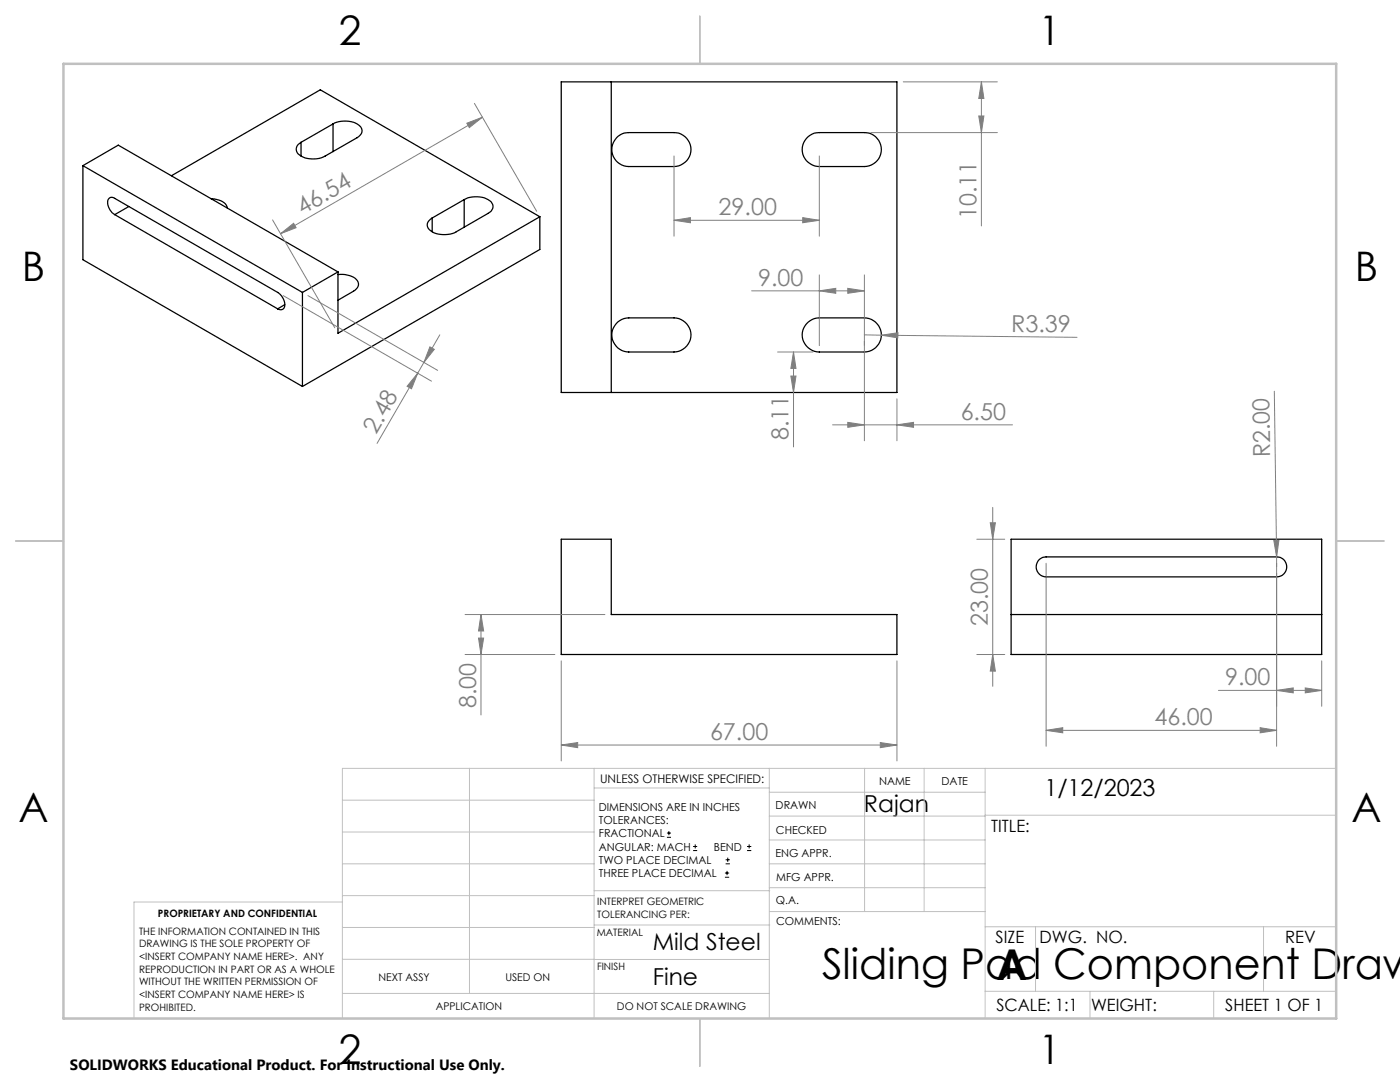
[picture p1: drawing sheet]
<svg xmlns="http://www.w3.org/2000/svg" width="279mm" height="216mm" viewBox="0 0 279 216" stroke-linecap="round" stroke-linejoin="round" font-family="sans-serif">
<g fill="none" stroke="#000" stroke-width=".25">
<path d="M112 16.3h67v62h-67zM122 16.3v62M16.5 33.1v18.7l43.9 25.3M16.5 33.1l43.9 25.2M16.5 33.1l7.1-4.1 43.9 25.3M34.2 35.1l29.7-17.2 43.8 25.4M42.1 39.7a3.4 3.4 0 0 1 3.2 1.5l.1 .3M60.1 28.4v2.8M66.5 24.7a4.8 4.8 0 0 1 5.5 .7 1.43 1.43 0 0 1-.7 2.1l-6.4 3.7a4.8 4.8 0 0 1-5.6-.8 1.46 1.46 0 0 1 .8-2M66.5 24.7l-6.4 3.7M66.5 24.7v5.6M92.6 39.8a4.7 4.7 0 0 1 5.6 .7 1.4 1.4 0 0 1-.8 2.1l-6.3 3.6a5.1 5.1 0 0 1-5.4-.4 1.39 1.39 0 0 1 .6-2.3"/>
<path d="M92.6 39.8l-6.3 3.7M92.6 39.8v5.6M123.3 27.3a3.2 3.2 0 0 1 2.2-.8h9a3.4 3.4 0 0 1 3.4 3.3 3.4 3.4 0 0 1-3.4 3.4h-9a3.4 3.4 0 0 1-3.2-2.2 3.4 3.4 0 0 1 1-3.7zM160.9 27.6l.4-.3a3.2 3.2 0 0 1 2.2-.8h9a3.4 3.4 0 0 1 3.4 3.3 3.4 3.4 0 0 1-3.4 3.4h-9a3.4 3.4 0 0 1-3.1-1.9 3.4 3.4 0 0 1 .5-3.7zM22.9 42.8a2.81 2.81 0 0 1-1.3-3l.6-.4h.4l32.8 18.9a2.55 2.55 0 0 1 1.2 3.3l-.4 .2-.8-.2M22.9 42.8l32.5 18.8M25.7 41.2l-2.8 1.6M60.4 58.3v18.8M67.5 54.8a4.3 4.3 0 0 1 3.8 1.2 1.45 1.45 0 0 1-.7 2.1l-3.1 1.8M67.5 54.3l-7.1 4M86.3 43.5v2.7M107.7 43.3v6.5l-47.3 27.3"/>
<path d="M107.7 43.3l-40.2 23.2v-12.2M56.8 60.8l-1.4 .8M123.3 64.3l1.2-.7 1-.2h9a3.4 3.4 0 0 1 3.4 3.4 3.4 3.4 0 0 1-3.4 3.4h-9a3.4 3.4 0 0 1-3.2-2.2 3.4 3.4 0 0 1 1-3.7zM160.9 64.6l.8-.6a3 3 0 0 1 1.8-.6h9a3.4 3.4 0 0 1 3.4 3.4 3.4 3.4 0 0 1-3.4 3.4h-9a3.4 3.4 0 0 1-3.1-1.9 3.4 3.4 0 0 1 .5-3.7zM112 107.6h10v15h57v8h-67zM201.8 107.6h62v23h-62zM207.4 111.6l.7-.4 .7-.1h46a1.99 1.99 0 0 1 2 2 1.99 1.99 0 0 1-2 2h-46a2.01 2.01 0 0 1-1.9-1.3 2.01 2.01 0 0 1 .5-2.2zM201.8 122.6h62"/>
</g>
<g fill="none" stroke="#000" stroke-width=".2">
<path d="M133.1 167.1h.8M133.1 166.2h.8M133.5 165.8v.9M138.3 169.7h.8M138.3 168.9h.8M138.7 168.5v.8M144.7 175h.8M144.7 174.2h.8M144.8 172.4h.9M144.8 171.6h.9M145.1 173.8v.8M145.2 171.1v.9"/>
<path d="M149.1 169.7h.8M149.1 168.9h.8M149.5 168.5v.8"/>
</g>
<g fill="none" stroke="#808080" stroke-width=".2">
<path d="M180.3 16.3h18.7M195.9 16.3v28.8M195.9 16.3l.5 3.3h-1.1zM93.2 24.6l3.1-1.2-2.6 2.1zM94.7 20.6l12.4 21.6M96.3 23.4l-40.3 23.2M134.5 31.1v16M163.5 31.1v16M173.8 26.5h25.2M195.3 23.1h1.1l-.5 3.4zM54.4 43.9l12.4 21.5M56 46.6l2.6-2 .5 .8z"/>
<path d="M56.5 59l29.6 17.1M61.5 59l25.8 14.9M134.5 44l3.3-.6v1zM134.5 44h29M150 58h22.5M160.2 43.4l3.3 .6-3.3 .4zM163.5 58l3.3-.5v1zM163.5 54.9v14.1M169.2 57.5l3.3 .5-3.3 .5zM172.5 54.9v33M83.4 74.5l-8.2 14M83.4 74.5l-1.3 3.1-.9-.5z"/>
<path d="M84.6 72.3l-1.2 2.2M85.8 69.2l.9 .5-2.1 2.6zM87.8 66.8l-3.2 5.5M155.2 70.2h7M157.8 75h1.1l-.5 3.3zM158.4 70.2l.5 3.3h-1.1zM158.4 70.2v19M172.5 66.8l3.4 .1M175.9 66.9l3.3-.5v1zM175.9 66.9l39 .4M179 79.6v8.3M254.3 78.1l.5 33"/>
<path d="M166.2 84.8h35.9M169.2 84.3l3.3 .5-3.3 .5zM179 84.8l3.3-.5v1zM194.9 107.6h5.6M197.6 104.3h1l-.5 3.3zM198.1 101.2v35.7M208.8 112.4v36.5M254.2 107.8h1l-.4 3.3zM254.8 111.1v37.8M92.8 130.6h17.9M92.8 122.6h27.9M95.5 127.3h1l-.5 3.3z"/>
<path d="M96 122.6v20.1M96 122.6l.5 3.3h-1zM112 131.9v19.9M179 131.9v19.9M194.9 130.6h5.6M198.1 130.6l.5 3.3h-1zM243.2 137.8h20.6M254.8 137.8l3.3-.5v1zM260.5 137.3l3.3 .5-3.3 .5zM263.8 131.9v9M112 148.7l3.3-.5v1zM112 148.7h67"/>
<path d="M175.7 148.2l3.3 .5-3.3 .5zM208.8 145.7l3.3-.5v1zM208.8 145.7h46M251.5 145.2l3.3 .5-3.3 .5z"/>
</g>
<g fill="none" stroke="#c0c0c0" stroke-width=".2">
<path d="M68.3 159.7h50.3M93.7 153.3v44.9M118.6 153.3v49.9M118.6 157.2h34.9M153.5 153.3v49.9M153.5 158.1h43.1M172.5 153.3v28.6M184.4 153.3v28.6M196.6 153.3v49.9M266.7 153.3h-198.4v49.9M68.3 178.7h50.3M68.3 172.4h50.3"/>
<path d="M68.3 166h50.3M68.3 180h-41.6v23.2M118.6 177.7h35M153.5 167.6h43.1M153.5 162.8h43.1M153.5 172.4h43.1M153.5 177.1h43.1M196.6 162.7h70.1M68.3 198.2h85.2M68.3 191.4l85.2 .1M68.3 185.1h50.3M118.6 184.6h35"/>
<path d="M153.6 181.9h43M196.6 197.8h70.1M196.6 184.9h70.1M206.7 184.9v12.9M217.5 197.8v5.4M242.2 197.8v5.4M252.2 184.9v12.9"/>
</g>
<path d="M139.7 3.2v9.5M3.1 107.9h9.6M266.7 107.9h9.5M139.7 203.2v9.6" fill="none" stroke="#c0c0c0" stroke-width=".25"/>
<path d="M12.7 12.7h254v190.5h-254z" fill="none" stroke="#c0c0c0" stroke-width=".5"/>
<g fill="#808080">
<path d="M254.2 107.8h1l-.4 3.3z"/>
<path d="M175.9 66.9l3.3-.5v1z"/>
<path d="M179 84.8l3.3-.5v1zM169.2 84.3l3.3 .5-3.3 .5z"/>
<path d="M251.5 145.2l3.3 .5-3.3 .5zM208.8 145.7l3.3-.5v1z"/>
<path d="M93.2 24.6l3.1-1.2-2.6 2.1zM56 46.6l2.6-2 .5 .8z"/>
<path d="M83.4 74.5l-1.3 3.1-.9-.5zM85.8 69.2l.9 .5-2.1 2.6z"/>
<path d="M198.1 130.6l.5 3.3h-1zM197.6 104.3h1l-.5 3.3z"/>
<path d="M95.5 127.3h1l-.5 3.3zM96 122.6l.5 3.3h-1z"/>
<path d="M195.3 23.1h1.1l-.5 3.4zM195.9 16.3l.5 3.3h-1.1z"/>
<path d="M158.4 70.2l.5 3.3h-1.1zM157.8 75h1.1l-.5 3.3z"/>
<path d="M254.8 137.8l3.3-.5v1zM260.5 137.3l3.3 .5-3.3 .5z"/>
<path d="M163.5 58l3.3-.5v1zM169.2 57.5l3.3 .5-3.3 .5z"/>
<path d="M112 148.7l3.3-.5v1zM175.7 148.2l3.3 .5-3.3 .5zM134.5 44l3.3-.6v1zM160.2 43.4l3.3 .6-3.3 .4z"/>
</g>
<g font-size="8.5">
<text x="164" y="195.4">Sliding Pad Component Draw</text>
<text x="198.9" y="195.5">A</text>
</g>
<g font-size="8.1">
<text x="67.6" y="8.9">2</text>
<text x="207.3" y="8.9">1</text>
<text x="4.4" y="56.1">B</text>
<text x="270.4" y="56.1">B</text>
<text x="3.7" y="164.1">A</text>
<text x="269.7" y="164.1">A</text>
<text x="67.6" y="212.4">2</text>
<text x="207.3" y="212.4">1</text>
</g>
<g font-size="4.7" fill="#808080">
<text x="60.4" y="42.9" transform="rotate(-30 60.4 42.9)">46.54</text>
<text x="143.4" y="42.9">29.00</text>
<text x="194.8" y="43.8" transform="rotate(-90 194.8 43.8)">10.11</text>
<text x="151.3" y="57">9.00</text>
<text x="201.8" y="66.2" transform="rotate(1 201.8 66.2)">R3.39</text>
<text x="191.7" y="83.7">6.50</text>
<text x="75" y="86.8" transform="rotate(-60 75 86.8)">2.48</text>
<text x="157.3" y="87.9" transform="rotate(-90 157.3 87.9)">8.11</text>
<text x="253.5" y="91.2" transform="rotate(-91 253.5 91.2)">R2.00</text>
<text x="197.1" y="124.9" transform="rotate(-90 197.1 124.9)">23.00</text>
<text x="244.5" y="136.7">9.00</text>
<text x="95" y="141.3" transform="rotate(-90 95 141.3)">8.00</text>
<text x="141.7" y="147.6">67.00</text>
<text x="230.4" y="144.7">46.00</text>
</g>
<g font-size="4.7">
<text x="172.4" y="161.9">Rajan</text>
<text x="208.4" y="158.9">1/12/2023</text>
<text x="130.3" y="189.7">Mild Steel</text>
<text x="130.3" y="196.6">Fine</text>
</g>
<g font-size="3.4">
<text x="197.8" y="166">TITLE:</text>
<text x="198.7" y="188.1">SIZE</text>
<text x="207.5" y="188.1">DWG. NO.</text>
<text x="256.5" y="188.2">REV</text>
<text x="198.8" y="201.7">SCALE: 1:1</text>
<text x="217.7" y="201.8">WEIGHT:</text>
<text x="244.5" y="201.7">SHEET 1 OF 1</text>
</g>
<text font-size="3" x="14" y="213.5">SOLIDWORKS Educational Product. For Instructional Use Only.</text>
<text font-size="2.4" x="119.8" y="156.2">UNLESS OTHERWISE SPECIFIED:</text>
<g font-size="2.2">
<text x="119.5" y="161.8">DIMENSIONS ARE IN INCHES</text>
<text x="154.8" y="161.4">DRAWN</text>
<text x="175.4" y="156.6">NAME</text>
<text x="187.9" y="156.7">DATE</text>
<text x="119.5" y="164.4">TOLERANCES:</text>
<text x="119.5" y="167.1">FRACTIONAL</text>
<text x="154.9" y="166.3">CHECKED</text>
<text x="119.5" y="169.7">ANGULAR: MACH</text>
<text x="119.5" y="172.4">TWO PLACE DECIMAL</text>
<text x="142.5" y="169.7">BEND</text>
<text x="154.8" y="171">ENG APPR.</text>
<text x="119.5" y="175">THREE PLACE DECIMAL</text>
<text x="154.9" y="175.7">MFG APPR.</text>
<text x="154.9" y="180.4">Q.A.</text>
<text x="154.9" y="184.6">COMMENTS:</text>
</g>
<g font-size="2.1">
<text x="75.5" y="195.7">NEXT ASSY</text>
<text x="100.9" y="195.7">USED ON</text>
<text x="86.9" y="201.5">APPLICATION</text>
<text x="123.1" y="201.6">DO NOT SCALE DRAWING</text>
</g>
<g font-size="2">
<text x="31.5" y="182.9">PROPRIETARY AND CONFIDENTIAL</text>
<text x="119.2" y="180.6">INTERPRET GEOMETRIC</text>
<text x="119.2" y="183.1">TOLERANCING PER:</text>
<text x="27.8" y="186.5">THE INFORMATION CONTAINED IN THIS</text>
<text x="27.8" y="189">DRAWING IS THE SOLE PROPERTY OF</text>
<text x="27.8" y="191.6">&lt;INSERT COMPANY NAME HERE&gt;. ANY</text>
<text x="119.1" y="186.7">MATERIAL</text>
<text x="27.8" y="194.1">REPRODUCTION IN PART OR AS A WHOLE</text>
<text x="27.8" y="196.6">WITHOUT THE WRITTEN PERMISSION OF</text>
<text x="119.1" y="193.5">FINISH</text>
<text x="27.8" y="199.1">&lt;INSERT COMPANY NAME HERE&gt; IS</text>
<text x="27.8" y="201.7">PROHIBITED.</text>
</g>
</svg>
